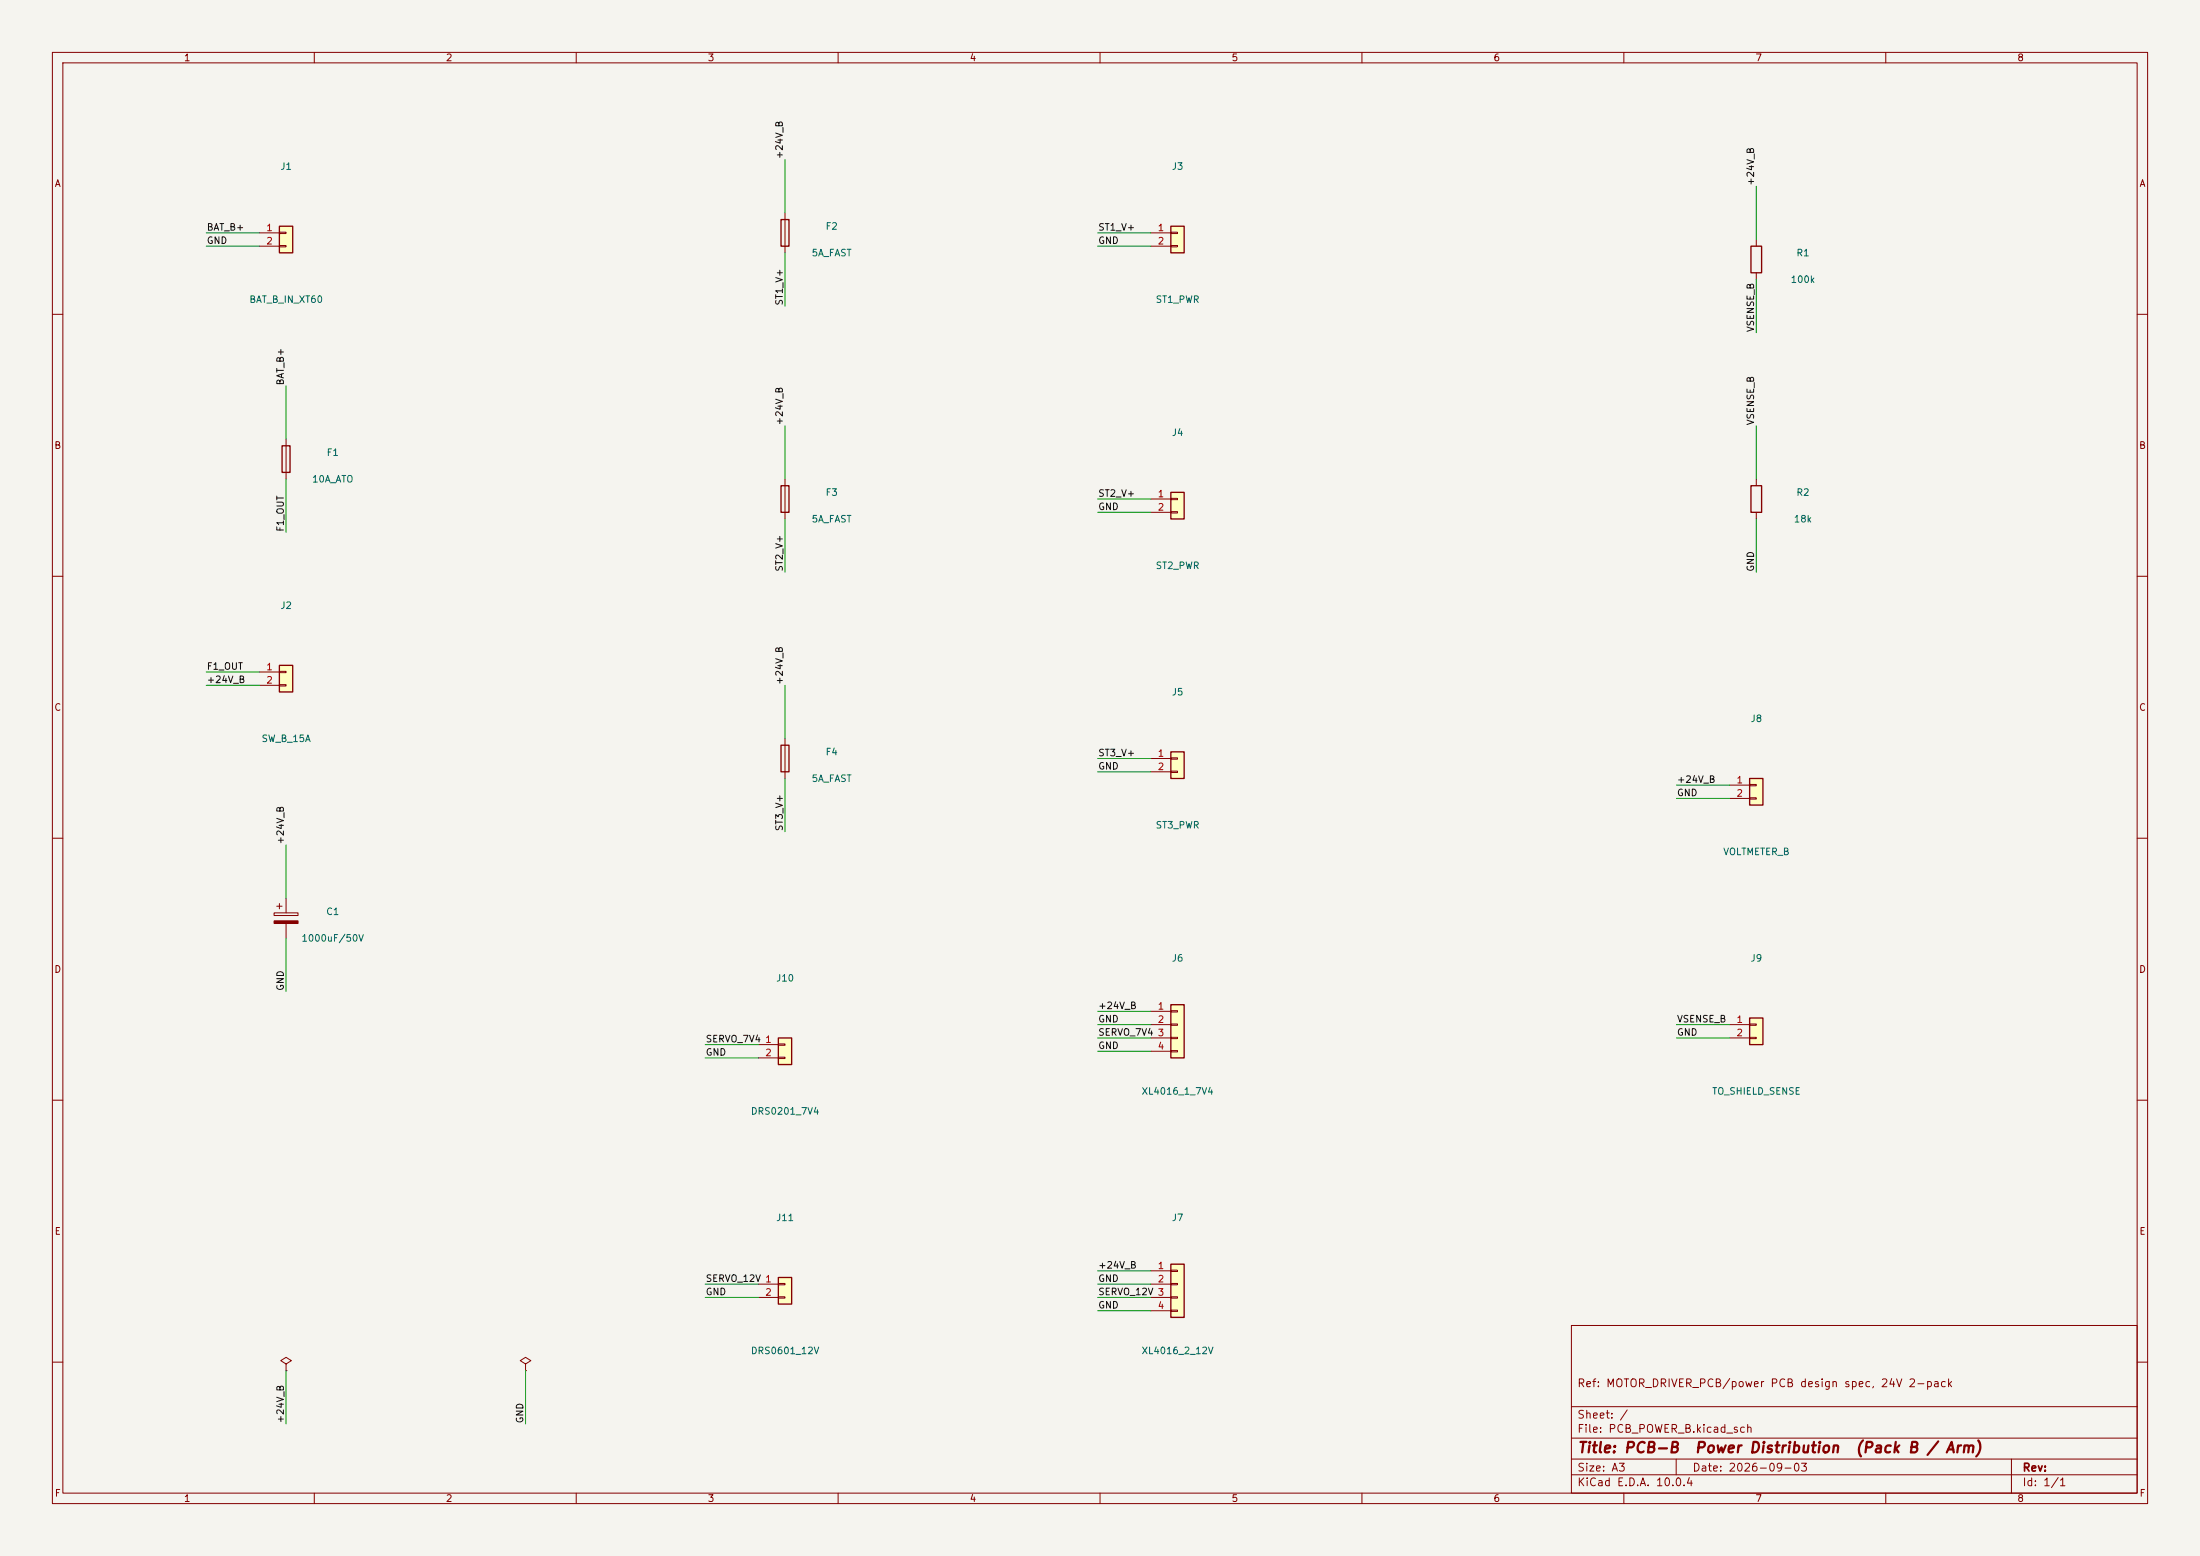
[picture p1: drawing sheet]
<svg xmlns="http://www.w3.org/2000/svg" width="420mm" height="297mm" viewBox="0 0 420 297" stroke-linecap="round" stroke-linejoin="round" font-family="sans-serif">
<path d="M0 0h420v297h-420z" fill="#f5f4ef" stroke="#f5f4ef" stroke-width=".19"/>
<g fill="none" stroke="#840000" stroke-width=".19">
<path d="M10 10h400v277h-400zM12 12h396v273h-396zM60 10v2M110 10v2M160 10v2M210 10v2M260 10v2M310 10v2M360 10v2M10 60h2M408 60h2M10 110h2"/>
<path d="M408 110h2M10 160h2M408 160h2M10 210h2M408 210h2M300 253h108v32h-108zM10 260h2M300 278.5h108M300 274.5h108M300 268.5h108M320 278.5v3M384 278.5v6.5"/>
<path d="M408 260h2M60 285v2M110 285v2M160 285v2M210 285v2M260 285v2M300 281.5h108M310 285v2M360 285v2"/>
</g>
<path d="M223.5 94h2.6v5.1h-2.6z" fill="#ffffc2"/>
<path d="M53.8 85.1h1.6v5.1h-1.6zM223.5 94h2.6v5.1h-2.6zM149.1 142.2h1.5v5.1h-1.5z" fill="none" stroke="#840000" stroke-width=".25"/>
<path d="M54.6 83.8v7.6M219.7 95.3h3.8M219.7 97.8h3.8M223.5 95.1h1.3v.3h-1.3zM223.5 97.7h1.3v.2h-1.3zM149.9 141v7.6" fill="none" stroke="#840000" stroke-width=".19"/>
<path d="M148.6 198.1h2.5v5.1h-2.5z" fill="#ffffc2"/>
<path d="M148.6 198.1h2.5v5.1h-2.5z" fill="none" stroke="#840000" stroke-width=".25"/>
<path d="M144.8 199.4h3.8M148.6 199.3h1.3v.2h-1.3zM144.8 201.9h3.8M148.6 201.8h1.3v.3h-1.3z" fill="none" stroke="#840000" stroke-width=".19"/>
<path d="M223.5 143.5h2.6v5.1h-2.6z" fill="#ffffc2"/>
<path d="M149.1 41.9h1.5v5.1h-1.5zM223.5 143.5h2.6v5.1h-2.6z" fill="none" stroke="#840000" stroke-width=".25"/>
<path d="M149.9 40.6v7.7M219.7 144.8h3.8M219.7 147.3h3.8M223.5 144.7h1.3v.2h-1.3zM223.5 147.2h1.3v.2h-1.3z" fill="none" stroke="#840000" stroke-width=".19"/>
<path d="M223.5 241.3h2.6v10.2h-2.6z" fill="#ffffc2"/>
<path d="M149.1 92.7h1.5v5.1h-1.5zM223.5 241.3h2.6v10.2h-2.6z" fill="none" stroke="#840000" stroke-width=".25"/>
<path d="M149.9 91.4v7.7M219.7 242.6h3.8M219.7 245.1h3.8M219.7 247.6h3.8M219.7 250.2h3.8M223.5 242.4h1.3v.3h-1.3zM223.5 245h1.3v.2h-1.3zM223.5 247.5h1.3v.3h-1.3zM223.5 250.1h1.3v.2h-1.3z" fill="none" stroke="#840000" stroke-width=".19"/>
<path d="M148.6 243.8h2.5v5.1h-2.5z" fill="#ffffc2"/>
<path d="M334.3 47h2v5.1h-2zM148.6 243.8h2.5v5.1h-2.5z" fill="none" stroke="#840000" stroke-width=".25"/>
<path d="M335.3 45.7v1.3M335.3 52.1v1.2M144.8 245.1h3.8M144.8 247.6h3.8M148.6 245h1.3v.2h-1.3zM148.6 247.5h1.3v.3h-1.3z" fill="none" stroke="#840000" stroke-width=".19"/>
<path d="M223.5 191.8h2.6v10.1h-2.6z" fill="#ffffc2"/>
<path d="M223.5 191.8h2.6v10.1h-2.6z" fill="none" stroke="#840000" stroke-width=".25"/>
<g fill="none" stroke="#840000" stroke-width=".19">
<path d="M52.3 174.2h4.6v.6h-4.6zM52.8 173h1M53.3 172.5v1M54.6 171.5v2.7M54.6 176.3v2.8M219.7 193h3.8M219.7 195.6h3.8M219.7 198.1h3.8M223.5 192.9h1.3v.3h-1.3zM223.5 195.5h1.3v.2h-1.3zM223.5 198h1.3v.2h-1.3zM219.7 200.7h3.8"/>
<path d="M223.5 200.5h1.3v.3h-1.3zM54.6 260.3l1-.6-1-.6-1 .6 1 .6v1.3M54.6 261.6h.1"/>
</g>
<path d="M52.3 175.8h4.6v.5h-4.6z" fill="#840000" stroke="#840000" stroke-width=".19"/>
<path d="M334 148.6h2.5v5.1h-2.5z" fill="#ffffc2"/>
<path d="M334 148.6h2.5v5.1h-2.5z" fill="none" stroke="#840000" stroke-width=".25"/>
<path d="M330.2 149.9h3.8M330.2 152.4h3.8M334 149.7h1.3v.3h-1.3zM334 152.3h1.3v.2h-1.3z" fill="none" stroke="#840000" stroke-width=".19"/>
<path d="M334 194.3h2.5v5.1h-2.5z" fill="#ffffc2"/>
<path d="M334.3 92.7h2v5.1h-2zM334 194.3h2.5v5.1h-2.5z" fill="none" stroke="#840000" stroke-width=".25"/>
<path d="M335.3 91.4v1.3M335.3 97.8v1.3M330.2 195.6h3.8M330.2 198.1h3.8M334 195.5h1.3v.2h-1.3zM334 198h1.3v.2h-1.3z" fill="none" stroke="#840000" stroke-width=".19"/>
<path d="M223.5 43.2h2.6v5.1h-2.6z" fill="#ffffc2"/>
<path d="M223.5 43.2h2.6v5.1h-2.6z" fill="none" stroke="#840000" stroke-width=".25"/>
<path d="M219.7 44.5h3.8M219.7 47h3.8M223.5 44.3h1.3v.3h-1.3zM223.5 46.9h1.3v.2h-1.3z" fill="none" stroke="#840000" stroke-width=".19"/>
<path d="M53.3 127h2.6v5.1h-2.6z" fill="#ffffc2"/>
<path d="M53.3 127h2.6v5.1h-2.6z" fill="none" stroke="#840000" stroke-width=".25"/>
<path d="M49.5 128.3h3.8M49.5 130.8h3.8M53.3 128.1h1.3v.3h-1.3zM53.3 130.7h1.3v.2h-1.3z" fill="none" stroke="#840000" stroke-width=".19"/>
<path d="M53.3 43.2h2.6v5.1h-2.6z" fill="#ffffc2"/>
<path d="M53.3 43.2h2.6v5.1h-2.6z" fill="none" stroke="#840000" stroke-width=".25"/>
<path d="M49.5 44.5h3.8M49.5 47h3.8M53.3 44.3h1.3v.3h-1.3zM53.3 46.9h1.3v.2h-1.3zM100.3 260.3l1-.6-1-.6-1 .6 1 .6v1.3M100.3 261.6h.1" fill="none" stroke="#840000" stroke-width=".19"/>
<g fill="none" stroke="#009600" stroke-width=".19">
<path d="M149.9 30.5v10.1M335.3 35.6v10.1M39.4 47h10.1M39.4 44.5h10.1M149.9 48.3v10.1M209.5 47h10.2M209.5 44.5h10.2M335.3 53.3v10.2M54.6 73.7v10.1M54.6 91.4v10.2M149.9 81.3v10.1M149.9 99.1v10.1"/>
<path d="M209.5 95.3h10.2M209.5 97.8h10.2M335.3 81.3v10.1M335.3 99.1v10.1M39.4 128.3h10.1M39.4 130.8h10.1M149.9 130.8v10.2M149.9 148.6v10.2M209.5 144.8h10.2M209.5 147.3h10.2M320 152.4h10.2M320 149.9h10.2"/>
<path d="M54.6 161.3v10.2M54.6 179.1v10.1M134.6 199.4h10.2M209.5 193h10.2M209.5 195.6h10.2M209.5 198.1h10.2M320 195.6h10.2M320 198.1h10.2M134.6 201.9h10.2M209.5 200.7h10.2M134.6 245.1h10.2M134.6 247.6h10.2"/>
<path d="M209.5 242.6h10.2M209.5 245.1h10.2M209.5 247.6h10.2M209.5 250.2h10.2M54.6 261.6v10.2M100.3 261.6v10.2"/>
</g>
<g font-size="2" fill="#840000">
<text x="301" y="277.8">Title: PCB-B</text>
<text x="323.4" y="277.8">Power Distribution</text>
<text x="354" y="277.8">(Pack B / Arm)</text>
</g>
<g font-size="1.5" fill="#840000">
<text x="301" y="265.1">Ref: MOTOR_DRIVER_PCB/power PCB design spec, 24V 2-pack</text>
<text x="301" y="273.8">File: PCB_POWER_B.kicad_sch</text>
<text x="301" y="271.1">Sheet: /</text>
<text x="301" y="281.2">Size: A3</text>
<text x="323" y="281.2">Date: 2026-09-03</text>
<text x="386" y="281.2">Rev:</text>
<text x="301" y="284">KiCad E.D.A. 10.0.4</text>
<text x="386" y="284">Id: 1/1</text>
</g>
<g font-size="1.3" fill="#840000">
<text x="35" y="12">1</text>
<text x="85" y="12">2</text>
<text x="135" y="12">3</text>
<text x="185" y="12">4</text>
<text x="235" y="12">5</text>
<text x="285" y="12">6</text>
<text x="335" y="12">7</text>
<text x="385" y="12">8</text>
<text x="10.3" y="36">A</text>
<text x="408.3" y="36">A</text>
<text x="10.3" y="86">B</text>
<text x="408.2" y="86">B</text>
<text x="10.3" y="136">C</text>
<text x="408.2" y="136">C</text>
<text x="10.3" y="186">D</text>
<text x="408.2" y="186">D</text>
<text x="10.3" y="236">E</text>
<text x="408.3" y="236">E</text>
<text x="10.3" y="286">F</text>
<text x="35" y="287">1</text>
<text x="85" y="287">2</text>
<text x="135" y="287">3</text>
<text x="185" y="287">4</text>
<text x="235" y="287">5</text>
<text x="285" y="287">6</text>
<text x="335" y="287">7</text>
<text x="385" y="287">8</text>
<text x="408.3" y="286">F</text>
</g>
<g font-size="1.3" fill="#006464">
<text x="53.4" y="32.7">J1</text>
<text x="223.6" y="32.7">J3</text>
<text x="157.5" y="44.2">F2</text>
<text x="154.8" y="49.2">5A_FAST</text>
<text x="342.8" y="49.2">R1</text>
<text x="47.5" y="58.1">BAT_B_IN_XT60</text>
<text x="220.5" y="58.1">ST1_PWR</text>
<text x="341.7" y="54.3">100k</text>
<text x="223.6" y="83.5">J4</text>
<text x="62.2" y="87.3">F1</text>
<text x="59.5" y="92.4">10A_ATO</text>
<text x="157.5" y="95">F3</text>
<text x="342.8" y="95">R2</text>
<text x="154.8" y="100">5A_FAST</text>
<text x="342.3" y="100">18k</text>
<text x="220.5" y="108.9">ST2_PWR</text>
<text x="53.4" y="116.5">J2</text>
<text x="223.6" y="133.1">J5</text>
<text x="49.8" y="141.9">SW_B_15A</text>
<text x="334.1" y="138.1">J8</text>
<text x="154.8" y="149.6">5A_FAST</text>
<text x="157.5" y="144.5">F4</text>
<text x="220.5" y="158.5">ST3_PWR</text>
<text x="328.9" y="163.5">VOLTMETER_B</text>
<text x="62.2" y="175">C1</text>
<text x="57.4" y="180">1000uF/50V</text>
<text x="223.6" y="183.9">J6</text>
<text x="334.1" y="183.9">J9</text>
<text x="148.1" y="187.7">J10</text>
<text x="217.8" y="209.3">XL4016_1_7V4</text>
<text x="326.7" y="209.3">TO_SHIELD_SENSE</text>
<text x="143.2" y="213.1">DRS0201_7V4</text>
<text x="148.1" y="233.4">J11</text>
<text x="223.6" y="233.4">J7</text>
<text x="143.2" y="258.8">DRS0601_12V</text>
<text x="217.8" y="258.8">XL4016_2_12V</text>
</g>
<g font-size="1.3" fill="#0f0f0f">
<text x="149.7" y="30.5" transform="rotate(-90 149.7 30.5)">+24V_B</text>
<text x="335.2" y="35.6" transform="rotate(-90 335.2 35.6)">+24V_B</text>
<text x="39.4" y="46.9">GND</text>
<text x="39.4" y="44.3">BAT_B+</text>
<text x="209.5" y="44.3">ST1_V+</text>
<text x="209.5" y="46.9">GND</text>
<text x="149.7" y="58.4" transform="rotate(-90 149.7 58.4)">ST1_V+</text>
<text x="335.2" y="63.5" transform="rotate(-90 335.2 63.5)">VSENSE_B</text>
<text x="54.5" y="73.7" transform="rotate(-90 54.5 73.7)">BAT_B+</text>
<text x="149.7" y="81.3" transform="rotate(-90 149.7 81.3)">+24V_B</text>
<text x="335.2" y="81.3" transform="rotate(-90 335.2 81.3)">VSENSE_B</text>
<text x="209.5" y="95.1">ST2_V+</text>
<text x="54.5" y="101.6" transform="rotate(-90 54.5 101.6)">F1_OUT</text>
<text x="209.5" y="97.7">GND</text>
<text x="149.7" y="109.2" transform="rotate(-90 149.7 109.2)">ST2_V+</text>
<text x="335.2" y="109.2" transform="rotate(-90 335.2 109.2)">GND</text>
<text x="39.4" y="130.7">+24V_B</text>
<text x="39.4" y="128.1">F1_OUT</text>
<text x="149.7" y="130.8" transform="rotate(-90 149.7 130.8)">+24V_B</text>
<text x="209.5" y="147.2">GND</text>
<text x="209.5" y="144.7">ST3_V+</text>
<text x="320" y="149.7">+24V_B</text>
<text x="320" y="152.3">GND</text>
<text x="54.5" y="161.3" transform="rotate(-90 54.5 161.3)">+24V_B</text>
<text x="149.7" y="158.8" transform="rotate(-90 149.7 158.8)">ST3_V+</text>
<text x="54.5" y="189.2" transform="rotate(-90 54.5 189.2)">GND</text>
<text x="209.5" y="192.9">+24V_B</text>
<text x="209.5" y="195.5">GND</text>
<text x="209.5" y="198">SERVO_7V4</text>
<text x="320" y="198">GND</text>
<text x="320" y="195.5">VSENSE_B</text>
<text x="134.6" y="199.3">SERVO_7V4</text>
<text x="134.6" y="201.8">GND</text>
<text x="209.5" y="200.5">GND</text>
<text x="134.6" y="245">SERVO_12V 1</text>
<text x="209.5" y="242.4">+24V_B</text>
<text x="209.5" y="245">GND</text>
<text x="134.6" y="247.5">GND</text>
<text x="209.5" y="250.1">GND</text>
<text x="209.5" y="247.5">SERVO_12V 3</text>
<text x="54.5" y="271.8" transform="rotate(-90 54.5 271.8)">+24V_B</text>
<text x="100.2" y="271.8" transform="rotate(-90 100.2 271.8)">GND</text>
</g>
<g font-size="1.3" fill="#a90000">
<text x="50.7" y="44.4">1</text>
<text x="50.7" y="47">2</text>
<text x="220.9" y="44.4">1</text>
<text x="220.9" y="47">2</text>
<text x="220.9" y="95.2">1</text>
<text x="220.9" y="97.8">2</text>
<text x="50.7" y="128.2">1</text>
<text x="50.7" y="130.8">2</text>
<text x="220.9" y="144.8">1</text>
<text x="220.9" y="147.3">2</text>
<text x="331.4" y="149.8">1</text>
<text x="331.4" y="152.4">2</text>
<text x="220.9" y="193">1</text>
<text x="220.9" y="195.6">2</text>
<text x="331.4" y="195.6">1</text>
<text x="146" y="199.4">1</text>
<text x="146" y="201.9">2</text>
<text x="220.9" y="198.1">3</text>
<text x="220.9" y="200.6">4</text>
<text x="331.4" y="198.1">2</text>
<text x="220.9" y="242.5">1</text>
<text x="220.9" y="245.1">2</text>
<text x="146" y="247.6">2</text>
<text x="220.9" y="250.2">4</text>
</g>
</svg>
